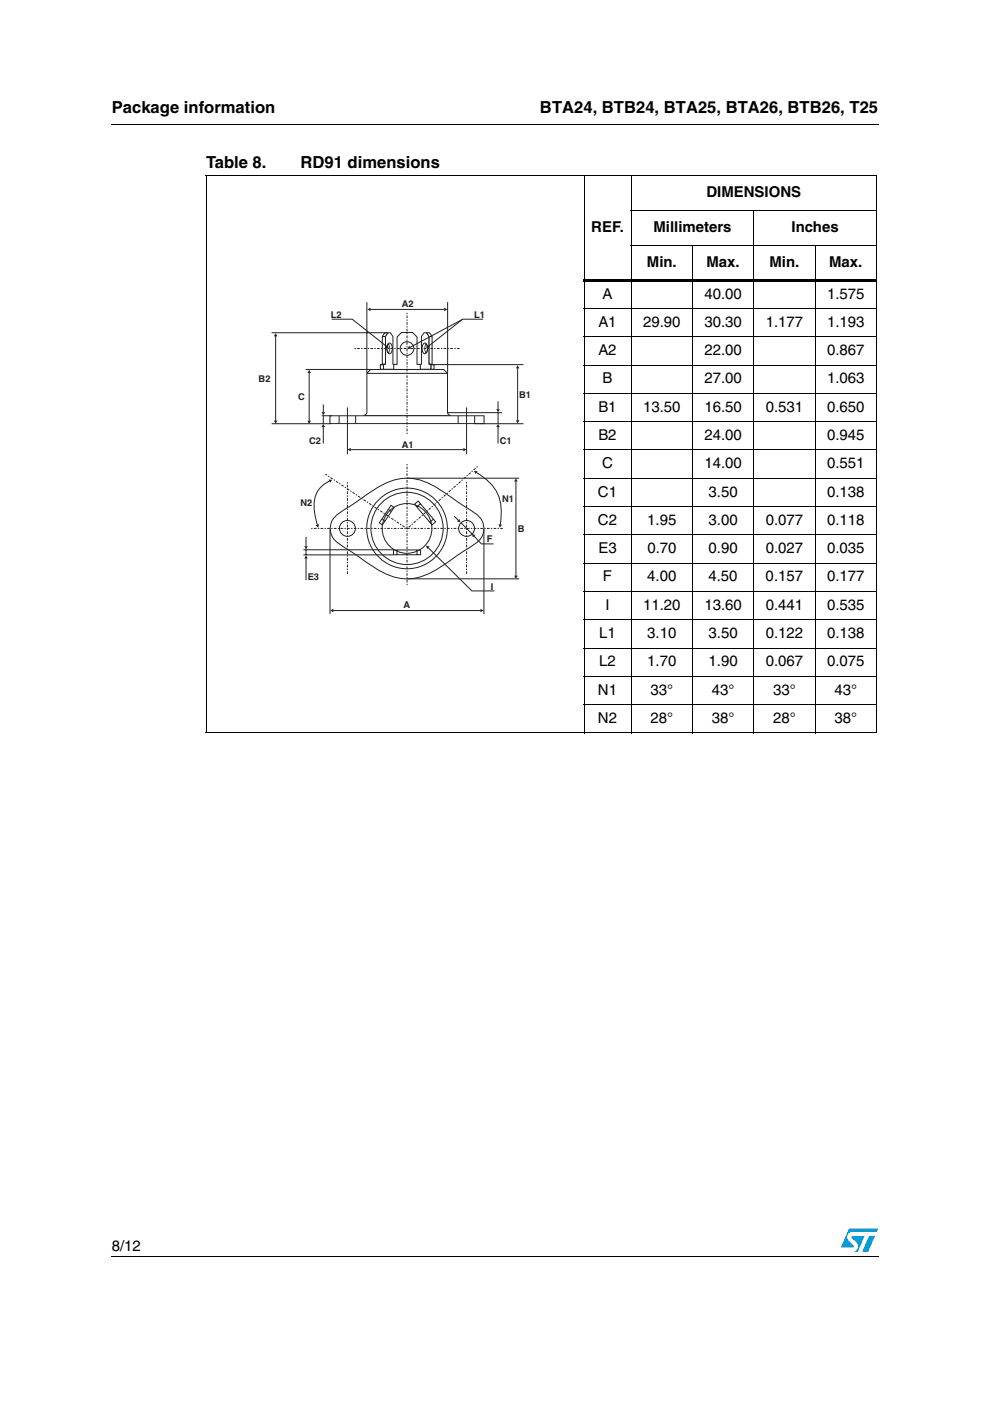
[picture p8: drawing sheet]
<svg xmlns="http://www.w3.org/2000/svg" width="210mm" height="297mm" viewBox="0 0 210 297" stroke-linecap="round" stroke-linejoin="round" font-family="sans-serif">
<g fill="#0099d8">
<path d="M184.2 262.1h1.3l-1.4 3.3h-1.3z"/>
<path d="M180 260.5h6.2l-.3 .7h-5.2a1.13 1.13 0 0 0-1 .7 1.13 1.13 0 0 0 .3 1.2l1 1v.3l-2.7 .1z"/>
<path d="M180.6 262.1h2.7l-1.4 3.3h-.7a1.18 1.18 0 0 0 .4-1.9l-1-1.1z"/>
</g>
<path d="M23.6 26.2l.1 .2zM123.7 59.2h62.2v.5h-62.2zM23.6 266.3l.1 .1z" fill="#000"/>
<g fill="none" stroke="#000" stroke-width=".21">
<path d="M23.7 26.3h162.6M43.6 37.2h142.3M43.7 37.3v118M123.8 37.1v118.4M133.8 37.1v118.4M185.8 37.3v118M133.7 44.6h52.2M133.7 52h52.2M146.8 51.9v103.6M159.8 44.5v111M172.8 51.9v103.6M123.7 65.4h62.2"/>
<path d="M123.7 71.4h62.2M123.7 77.4h62.2M123.7 83.4h62.2M123.7 89.4h62.2M123.7 95.4h62.2M123.7 101.4h62.2M123.7 107.4h62.2M123.7 113.4h62.2M123.7 119.4h62.2M123.7 125.4h62.2M123.7 131.4h62.2M123.7 137.4h62.2"/>
<path d="M43.6 155.4h142.3M123.7 143.4h62.2M123.7 149.4h62.2M23.7 266.3h162.6"/>
</g>
<path d="M54.8 63.1h57.9v67.1h-57.9z" fill="#fff"/>
<path d="M77.8 79.1l.8-.8h15.5l.8 .8v8.3l.2 .4 .5 .3h-18.5l.5-.3 .2-.4z" fill-rule="evenodd" fill="#fff" stroke="#231f20" stroke-width=".21"/>
<path d="M77.8 79.2h17.1" fill="none" stroke="#231f20" stroke-width=".21"/>
<path d="M70 88.2h32.6v1.6h-32.6z" fill-rule="evenodd" fill="#fff" stroke="#231f20" stroke-width=".21"/>
<path d="M71.9 88.2v1.6M75.4 88.2v1.6M97.1 88.2v1.6M100.6 88.2v1.6" fill="none" stroke="#231f20" stroke-width=".21"/>
<g fill="#fff" stroke="#231f20" stroke-width=".21">
<path d="M81.6 70.6h.7l-.6 .7h-.6z" fill-rule="evenodd"/>
<path d="M81.1 71.3h.6v5.9h-.6z" fill-rule="evenodd"/>
<path d="M80.6 77.3l1.1-.1z" fill-rule="evenodd"/>
<path d="M80.6 77.3h.7v1h-.7z" fill-rule="evenodd"/>
<path d="M82.3 70.6h.5l.5 .7v5.9l.4 .1v1h-2.4v-1l.4-.1v-5.9z" fill-rule="evenodd"/>
<path d="M90.4 70.6h.7l.5 .7h-.7z" fill-rule="evenodd"/>
<path d="M90.9 71.3h.7v5.9h-.7z" fill-rule="evenodd"/>
<path d="M90.9 77.2l1.1 .1z" fill-rule="evenodd"/>
<path d="M91.4 77.3h.6v1h-.6z" fill-rule="evenodd"/>
<path d="M89.9 70.6h.5l.5 .7v5.9l.5 .1v1h-2.5v-1l.5-.1v-5.9z" fill-rule="evenodd"/>
</g>
<path d="M82.2 73h.1a1.63 1.63 0 0 1 0 1.8l-.2-.3v-.6zM82.4 72.8l.2-.1a1.41 1.41 0 0 1 0 2.3 1.45 1.45 0 0 1-.2-2.2zM89.8 72.8l.3-.1a1.41 1.41 0 0 1 0 2.3 1.45 1.45 0 0 1-.3-2.2zM90.2 73h.1a1.63 1.63 0 0 1 0 1.8l-.2-.3v-.6z" fill="none" stroke="#231f20" stroke-width=".21"/>
<path d="M84.2 71.4l.9-.9h2.4l.9 .9v5.9h.7v1h-5.6v-1h.7z" fill-rule="evenodd" fill="#fff" stroke="#231f20" stroke-width=".21"/>
<g fill="none" stroke="#231f20" stroke-width=".21">
<path d="M57.6 70.5h24.4M64.8 78.3h13.8M77.8 64.1v15M91.9 77.3h19.1M94.9 64.1v15M109.8 78v11.2M57.6 89.8h12.5M68.2 88.1h2.2M68.5 88.1v1.8M73.7 86.4v9.9M94.8 87.5h11.6M98.9 86.4v9.9"/>
<path d="M100.6 89.8h10.4M105.6 87.5v2.4M70 112.2v18M70.9 109.6l1.1-.9 2.4-1.5a46.3 46.3 0 0 1 8.3-5.1 10.5 10.5 0 0 1 9.5 1l8.4 5.6a3.8 3.8 0 0 1 0 6.7l-2.4 1.5a46.3 46.3 0 0 1-8.3 5.1 10.5 10.5 0 0 1-9.5-1l-8.4-5.6a3.8 3.8 0 0 1-1.1-5.8zM81 110l.7 .5M82.4 108l.6 .5M82.9 107.1l.7 .5-2.5 3.7-.7-.4zM83.4 116.6h5.8v1h-5.8zM84.2 116.6v1M87.9 106.9l.8-.7 3.7 4.4-.8 .7zM88.4 116.6v1M89.1 106.8l-.7 .7"/>
<path d="M91.9 110.1l-.8 .6M102.6 112.2v18"/>
<circle cx="86.3" cy="73.9" r="1.45"/>
<circle cx="73.7" cy="112" r="1.68"/>
<circle cx="86.3" cy="112" r="8.6"/>
<circle cx="86.3" cy="112" r="5.3"/>
<circle cx="86.3" cy="112" r="7.7"/>
<circle cx="98.9" cy="112" r="1.68"/>
</g>
<path d="M75.1 73.9h22.5M86.3 66.3v26M86.3 98.4v26M66 112h40.6M73.7 102.2v19.7M98.9 102.2v19.7" fill="none" stroke="#231f20" stroke-width=".21" stroke-dasharray=".3 .3 .6 .3" stroke-linecap="butt"/>
<g fill="#231f20">
<path d="M109.8 77.4l.3 .7h-.7z"/>
<path d="M109.4 89.1h.7l-.3 .7z"/>
</g>
<path d="M78.5 65.6h15.8" fill="none" stroke="#231f20" stroke-width=".21"/>
<g fill="#231f20">
<path d="M77.9 65.6l.7-.4v.8z"/>
<path d="M94.2 65.2l.7 .4-.7 .4z"/>
</g>
<path d="M74.3 95.3h24" fill="none" stroke="#231f20" stroke-width=".21"/>
<g fill="#231f20">
<path d="M73.7 95.3l.7-.3v.7z"/>
<path d="M98.2 95l.7 .3-.7 .4z"/>
</g>
<path d="M65.6 79v10.3" fill="none" stroke="#231f20" stroke-width=".21"/>
<g fill="#231f20">
<path d="M65.6 78.4l.3 .7h-.7z"/>
<path d="M65.2 89.2h.7l-.3 .7z"/>
</g>
<path d="M58.4 71.3v17.9" fill="none" stroke="#231f20" stroke-width=".21"/>
<g fill="#231f20">
<path d="M58.4 70.6l.4 .7h-.7z"/>
<path d="M58.1 89.2h.7l-.4 .6z"/>
</g>
<path d="M70.3 67.7h4.4l7.2 5.7" fill="none" stroke="#231f20" stroke-width=".21"/>
<path d="M82.1 73.1l.3 .7-.7-.1z" fill="#231f20"/>
<path d="M102.4 67.7h-4.3l-7.3 5.7" fill="none" stroke="#231f20" stroke-width=".21"/>
<path d="M90.6 73.1l.5 .6-.8 .1z" fill="#231f20"/>
<path d="M98 67.7l-11.1 6" fill="none" stroke="#231f20" stroke-width=".21"/>
<path d="M86.8 73.3l.3 .7h-.7z" fill="#231f20"/>
<path d="M68.5 85.7v1.7" fill="none" stroke="#231f20" stroke-width=".21"/>
<path d="M68.2 87.4h.7l-.4 .7z" fill="#231f20"/>
<path d="M105.6 85.1v1.7" fill="none" stroke="#231f20" stroke-width=".21"/>
<path d="M105.2 86.8h.8l-.4 .6z" fill="#231f20"/>
<path d="M68.5 90.5v3.5" fill="none" stroke="#231f20" stroke-width=".21"/>
<path d="M68.5 89.9l.4 .7h-.7z" fill="#231f20"/>
<path d="M105.6 90.5v3.5" fill="none" stroke="#231f20" stroke-width=".21"/>
<path d="M105.6 89.9l.4 .7h-.8z" fill="#231f20"/>
<path d="M64.3 116.6h19.1M64.3 117.6h19.1M64.9 116.6v1.1M90.8 116.1l9.3 9.2h4.7" fill="none" stroke="#231f20" stroke-width=".21"/>
<path d="M86.2 112.1l-17.2-11.6M86.2 112.2l15.1-13.3" fill="none" stroke="#231f20" stroke-width=".21" stroke-dasharray=".3 .3 .6 .3" stroke-linecap="butt"/>
<path d="M90.3 115.7l.8 .2-.5 .5z" fill="#231f20"/>
<path d="M86.3 101.4h23.8M100.5 113.6l1.6 1.7h2.5M86.3 122.7h23.8" fill="none" stroke="#231f20" stroke-width=".21"/>
<path d="M100.1 113.2l.7 .2-.5 .5z" fill="#231f20"/>
<path d="M109.4 102v20.1" fill="none" stroke="#231f20" stroke-width=".21"/>
<g fill="#231f20">
<path d="M109.4 101.4l.4 .7h-.8z"/>
<path d="M109 122h.8l-.4 .7z"/>
</g>
<path d="M101 100.2a9.4 9.4 0 0 1 5.2 7.4l-.1 3.7" fill="none" stroke="#231f20" stroke-width=".21"/>
<g fill="#231f20">
<path d="M100.5 99.8l.7 .1-.3 .6z"/>
<path d="M105.7 111.1l.7 .2-.4 .6z"/>
</g>
<path d="M69.9 102a5.6 5.6 0 0 0-3.2 6.3l.6 3" fill="none" stroke="#231f20" stroke-width=".21"/>
<g fill="#231f20">
<path d="M69.7 101.7h.7l-.4 .6z"/>
<path d="M66.9 111.4l.7-.2-.1 .7z"/>
</g>
<path d="M64.9 113.8v2.1" fill="none" stroke="#231f20" stroke-width=".21"/>
<path d="M64.5 115.8h.8l-.4 .7z" fill="#231f20"/>
<path d="M64.9 118.4v4.6" fill="none" stroke="#231f20" stroke-width=".21"/>
<path d="M64.9 117.7l.4 .7h-.8z" fill="#231f20"/>
<path d="M70.6 129.4h31.3" fill="none" stroke="#231f20" stroke-width=".21"/>
<g fill="#231f20">
<path d="M70 129.4l.7-.3v.7z"/>
<path d="M101.9 129.1l.6 .3-.6 .4z"/>
</g>
<path d="M96.3 109.5l.9 .8M97.8 110.9l2.3 2.3M100 113.2h.1" fill="none" stroke="#231f20" stroke-width=".21"/>
<path d="M96.9 110.6l.5-.6 .2 .8z" fill="#231f20"/>
<g font-size="3.5">
<text x="23.7" y="23.9">Package information</text>
<text x="114.5" y="23.9">BTA24, BTB24, BTA25, BTA26, BTB26, T25</text>
<text x="43.7" y="35.7">Table 8.</text>
<text x="63.7" y="35.7">RD91 dimensions</text>
</g>
<g font-size="3.2">
<text x="149.8" y="41.8">DIMENSIONS</text>
<text x="125.4" y="49.2">REF.</text>
<text x="138.6" y="49.2">Millimeters</text>
<text x="167.8" y="49.2">Inches</text>
<text x="137.2" y="56.6">Min.</text>
<text x="149.8" y="56.6">Max.</text>
<text x="163.1" y="56.6">Min.</text>
<text x="175.8" y="56.6">Max.</text>
<text x="127.8" y="63.3">A</text>
<text x="149.4" y="63.3">40.00</text>
<text x="175.4" y="63.3">1.575</text>
<text x="126.9" y="69.3">A1</text>
<text x="136.4" y="69.3">29.90</text>
<text x="149.4" y="69.3">30.30</text>
<text x="162.4" y="69.3">1.177</text>
<text x="175.4" y="69.3">1.193</text>
<text x="126.9" y="75.3">A2</text>
<text x="149.4" y="75.3">22.00</text>
<text x="175.4" y="75.3">0.867</text>
<text x="127.8" y="81.3">B</text>
<text x="149.4" y="81.3">27.00</text>
<text x="175.4" y="81.3">1.063</text>
<text x="126.9" y="87.3">B1</text>
<text x="136.4" y="87.3">13.50</text>
<text x="149.4" y="87.3">16.50</text>
<text x="162.4" y="87.3">0.531</text>
<text x="175.4" y="87.3">0.650</text>
<text x="126.9" y="93.3">B2</text>
<text x="149.4" y="93.3">24.00</text>
<text x="175.4" y="93.3">0.945</text>
<text x="127.7" y="99.3">C</text>
<text x="149.4" y="99.3">14.00</text>
<text x="175.4" y="99.3">0.551</text>
<text x="126.8" y="105.3">C1</text>
<text x="150.2" y="105.3">3.50</text>
<text x="175.4" y="105.3">0.138</text>
<text x="126.8" y="111.3">C2</text>
<text x="137.2" y="111.3">1.95</text>
<text x="150.2" y="111.3">3.00</text>
<text x="162.3" y="111.3">0.077</text>
<text x="175.4" y="111.3">0.118</text>
<text x="126.9" y="117.3">E3</text>
<text x="137.3" y="117.3">0.70</text>
<text x="150.2" y="117.3">0.90</text>
<text x="162.3" y="117.3">0.027</text>
<text x="175.4" y="117.3">0.035</text>
<text x="127.8" y="123.3">F</text>
<text x="137.2" y="123.3">4.00</text>
<text x="150.2" y="123.3">4.50</text>
<text x="162.3" y="123.3">0.157</text>
<text x="175.4" y="123.3">0.177</text>
<text x="128.4" y="129.3">I</text>
<text x="136.4" y="129.3">11.20</text>
<text x="149.4" y="129.3">13.60</text>
<text x="162.4" y="129.3">0.441</text>
<text x="175.4" y="129.3">0.535</text>
<text x="127.1" y="135.3">L1</text>
<text x="137.2" y="135.3">3.10</text>
<text x="150.2" y="135.3">3.50</text>
<text x="162.3" y="135.3">0.122</text>
<text x="175.4" y="135.3">0.138</text>
<text x="127.1" y="141.3">L2</text>
<text x="137.2" y="141.3">1.70</text>
<text x="150.2" y="141.3">1.90</text>
<text x="162.3" y="141.3">0.067</text>
<text x="175.4" y="141.3">0.075</text>
<text x="126.8" y="147.3">N1</text>
<text x="137.9" y="147.3">33°</text>
<text x="150.9" y="147.3">43°</text>
<text x="163.9" y="147.3">33°</text>
<text x="176.9" y="147.3">43°</text>
<text x="126.8" y="153.3">N2</text>
<text x="137.9" y="153.3">28°</text>
<text x="150.9" y="153.3">38°</text>
<text x="163.9" y="153.3">28°</text>
<text x="176.9" y="153.3">38°</text>
<text x="23.7" y="265.1">8/12</text>
</g>
<g font-size="2" fill="#231f20">
<text x="85.2" y="65">A2</text>
<text x="70.1" y="67.3">L2</text>
<text x="100.6" y="67.3">L1</text>
<text x="54.8" y="81">B2</text>
<text x="63.2" y="84.9">C</text>
<text x="110.1" y="84.3">B1</text>
<text x="65.5" y="94.1">C2</text>
<text x="85.2" y="95">A1</text>
<text x="105.9" y="94.1">C1</text>
<text x="63.7" y="107.4">N2</text>
<text x="106.5" y="106.4">N1</text>
<text x="109.8" y="112.8">B</text>
<text x="103.2" y="115">F</text>
<text x="65.2" y="123">E3</text>
<text x="104.1" y="125">I</text>
<text x="85.6" y="128.9">A</text>
</g>
</svg>
